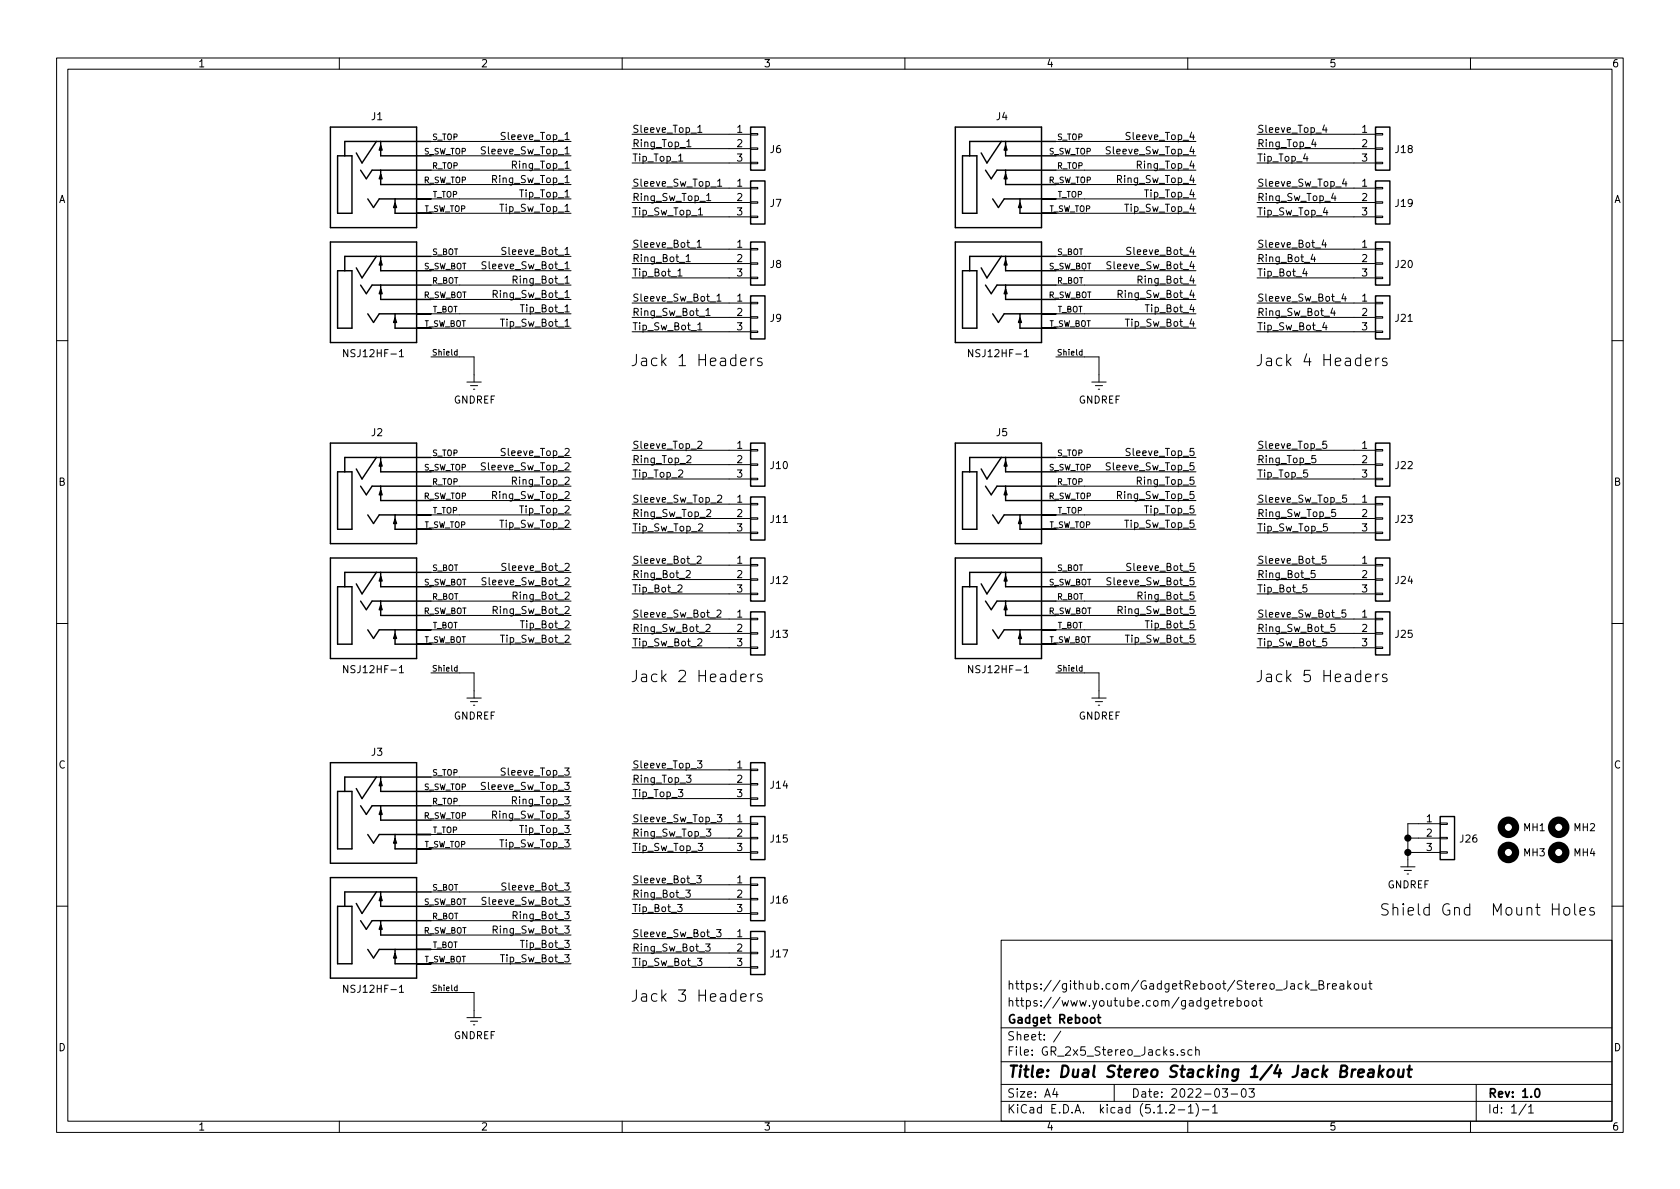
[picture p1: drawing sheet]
EESchema Schematic File Version 4
LIBS:GR_2x5_Stereo_Jacks-cache
EELAYER 29 0
EELAYER END
$Descr A4 11693 8268
encoding utf-8
Sheet 1 1
Title "Dual Stereo Stacking 1/4 Jack Breakout"
Date "2022-03-03"
Rev "1.0"
Comp "Gadget Reboot"
Comment1 "https://www.youtube.com/gadgetreboot"
Comment2 "https://github.com/GadgetReboot/Stereo_Jack_Breakout"
Comment3 ""
Comment4 ""
$EndDescr
$Comp
L Mechanical:MountingHole MH1
U 1 1
P 10500 5750
F 0 "MH1" H 10600 5750 50  0000 L CNN
F 1 "MountingHole" H 10600 5705 50  0001 L CNN
F 2 "MountingHole:MountingHole_3.2mm_M3" H 10500 5750 50  0001 C CNN
F 3 "~" H 10500 5750 50  0001 C CNN
	1    10500 5750
	1    0    0    -1  
$EndComp
$Comp
L Mechanical:MountingHole MH3
U 1 1
P 10500 5925
F 0 "MH3" H 10600 5925 50  0000 L CNN
F 1 "MountingHole" H 10600 5880 50  0001 L CNN
F 2 "MountingHole:MountingHole_3.2mm_M3" H 10500 5925 50  0001 C CNN
F 3 "~" H 10500 5925 50  0001 C CNN
	1    10500 5925
	1    0    0    -1  
$EndComp
$Comp
L Mechanical:MountingHole MH2
U 1 1
P 10850 5750
F 0 "MH2" H 10950 5750 50  0000 L CNN
F 1 "MountingHole" H 10950 5705 50  0001 L CNN
F 2 "MountingHole:MountingHole_3.2mm_M3" H 10850 5750 50  0001 C CNN
F 3 "~" H 10850 5750 50  0001 C CNN
	1    10850 5750
	1    0    0    -1  
$EndComp
$Comp
L Mechanical:MountingHole MH4
U 1 1
P 10850 5925
F 0 "MH4" H 10950 5925 50  0000 L CNN
F 1 "MountingHole" H 10950 5880 50  0001 L CNN
F 2 "MountingHole:MountingHole_3.2mm_M3" H 10850 5925 50  0001 C CNN
F 3 "~" H 10850 5925 50  0001 C CNN
	1    10850 5925
	1    0    0    -1  
$EndComp
Text Notes 10375 6375 0    79   ~ 0
Mount Holes
$Comp
L Connector_Generic:Conn_01x03 J6
U 1 1
P 5275 1025
F 0 "J6" H 5355 1021 50  0000 L CNN
F 1 "Conn_01x03" H 5355 976 50  0001 L CNN
F 2 "Connector_PinHeader_2.54mm:PinHeader_1x03_P2.54mm_Vertical" H 5275 1025 50  0001 C CNN
F 3 "~" H 5275 1025 50  0001 C CNN
	1    5275 1025
	1    0    0    -1  
$EndComp
Wire Wire Line
	4400 925  5075 925 
Text Label 4400 925  0    50   ~ 0
Sleeve_Top_1
Wire Wire Line
	4400 1125 5075 1125
Text Label 4400 1125 0    50   ~ 0
Tip_Top_1
Wire Wire Line
	4400 1025 5075 1025
Text Label 4400 1025 0    50   ~ 0
Ring_Top_1
$Comp
L Connector_Generic:Conn_01x03 J7
U 1 1
P 5275 1400
F 0 "J7" H 5355 1396 50  0000 L CNN
F 1 "Conn_01x03" H 5355 1351 50  0001 L CNN
F 2 "Connector_PinHeader_2.54mm:PinHeader_1x03_P2.54mm_Vertical" H 5275 1400 50  0001 C CNN
F 3 "~" H 5275 1400 50  0001 C CNN
	1    5275 1400
	1    0    0    -1  
$EndComp
$Comp
L Connector_Generic:Conn_01x03 J8
U 1 1
P 5275 1825
F 0 "J8" H 5355 1821 50  0000 L CNN
F 1 "Conn_01x03" H 5355 1776 50  0001 L CNN
F 2 "Connector_PinHeader_2.54mm:PinHeader_1x03_P2.54mm_Vertical" H 5275 1825 50  0001 C CNN
F 3 "~" H 5275 1825 50  0001 C CNN
	1    5275 1825
	1    0    0    -1  
$EndComp
$Comp
L Connector_Generic:Conn_01x03 J9
U 1 1
P 5275 2200
F 0 "J9" H 5355 2196 50  0000 L CNN
F 1 "Conn_01x03" H 5355 2151 50  0001 L CNN
F 2 "Connector_PinHeader_2.54mm:PinHeader_1x03_P2.54mm_Vertical" H 5275 2200 50  0001 C CNN
F 3 "~" H 5275 2200 50  0001 C CNN
	1    5275 2200
	1    0    0    -1  
$EndComp
Text Notes 5325 2550 2    79   ~ 0
Jack 1 Headers\n
$Comp
L Phone_Stereo_Stacking_NSJ12HF-1:NSJ12HF-1 J1
U 1 1
P 2600 1175
F 0 "J1" H 2625 1550 50  0000 C CNN
F 1 "NSJ12HF-1" H 2600 -100 50  0000 C CNN
F 2 "Phone_Stereo_Stacking_NSJ12HF-1" H 2850 1625 50  0001 L BNN
F 3 "" H 2600 1175 50  0001 L BNN
F 4 "15.7mm" H 2850 1725 50  0001 L BNN "MAXIMUM_PACKAGE_HEIGHT"
F 5 "Manufacturer Recommendations" H 2850 1575 50  0001 L BNN "STANDARD"
F 6 "1.0" H 2850 1775 50  0001 L BNN "PARTREV"
	1    2600 1175
	1    0    0    -1  
$EndComp
$Comp
L power:GNDREF #PWR01
U 1 1
P 3300 2600
F 0 "#PWR01" H 3300 2350 50  0001 C CNN
F 1 "GNDREF" H 3305 2427 50  0000 C CNN
F 2 "" H 3300 2600 50  0001 C CNN
F 3 "" H 3300 2600 50  0001 C CNN
	1    3300 2600
	1    0    0    -1  
$EndComp
Wire Wire Line
	3200 2475 3300 2475
Wire Wire Line
	3300 2475 3300 2600
Wire Wire Line
	4400 1300 5075 1300
Text Label 4400 1300 0    50   ~ 0
Sleeve_Sw_Top_1
Wire Wire Line
	4400 1500 5075 1500
Text Label 4400 1500 0    50   ~ 0
Tip_Sw_Top_1
Wire Wire Line
	4400 1400 5075 1400
Text Label 4400 1400 0    50   ~ 0
Ring_Sw_Top_1
Wire Wire Line
	4400 1725 5075 1725
Text Label 4400 1725 0    50   ~ 0
Sleeve_Bot_1
Wire Wire Line
	4400 1925 5075 1925
Text Label 4400 1925 0    50   ~ 0
Tip_Bot_1
Wire Wire Line
	4400 1825 5075 1825
Text Label 4400 1825 0    50   ~ 0
Ring_Bot_1
Wire Wire Line
	4400 2100 5075 2100
Text Label 4400 2100 0    50   ~ 0
Sleeve_Sw_Bot_1
Wire Wire Line
	4400 2300 5075 2300
Text Label 4400 2300 0    50   ~ 0
Tip_Sw_Bot_1
Wire Wire Line
	4400 2200 5075 2200
Text Label 4400 2200 0    50   ~ 0
Ring_Sw_Bot_1
Wire Wire Line
	3975 975  3200 975 
Text Label 3975 975  2    50   ~ 0
Sleeve_Top_1
Wire Wire Line
	3975 1375 3200 1375
Text Label 3975 1375 2    50   ~ 0
Tip_Top_1
Wire Wire Line
	3975 1175 3200 1175
Text Label 3975 1175 2    50   ~ 0
Ring_Top_1
Wire Wire Line
	3975 1075 3200 1075
Text Label 3975 1075 2    50   ~ 0
Sleeve_Sw_Top_1
Wire Wire Line
	3975 1475 3200 1475
Text Label 3975 1475 2    50   ~ 0
Tip_Sw_Top_1
Wire Wire Line
	3975 1275 3200 1275
Text Label 3975 1275 2    50   ~ 0
Ring_Sw_Top_1
Wire Wire Line
	3975 1775 3200 1775
Text Label 3975 1775 2    50   ~ 0
Sleeve_Bot_1
Wire Wire Line
	3975 2175 3200 2175
Text Label 3975 2175 2    50   ~ 0
Tip_Bot_1
Wire Wire Line
	3975 1975 3200 1975
Text Label 3975 1975 2    50   ~ 0
Ring_Bot_1
Wire Wire Line
	3975 1875 3200 1875
Text Label 3975 1875 2    50   ~ 0
Sleeve_Sw_Bot_1
Wire Wire Line
	3975 2275 3200 2275
Text Label 3975 2275 2    50   ~ 0
Tip_Sw_Bot_1
Wire Wire Line
	3975 2075 3200 2075
Text Label 3975 2075 2    50   ~ 0
Ring_Sw_Bot_1
$Comp
L Connector_Generic:Conn_01x03 J10
U 1 1
P 5275 3225
F 0 "J10" H 5355 3221 50  0000 L CNN
F 1 "Conn_01x03" H 5355 3176 50  0001 L CNN
F 2 "Connector_PinHeader_2.54mm:PinHeader_1x03_P2.54mm_Vertical" H 5275 3225 50  0001 C CNN
F 3 "~" H 5275 3225 50  0001 C CNN
	1    5275 3225
	1    0    0    -1  
$EndComp
Wire Wire Line
	4400 3125 5075 3125
Text Label 4400 3125 0    50   ~ 0
Sleeve_Top_2
Wire Wire Line
	4400 3325 5075 3325
Text Label 4400 3325 0    50   ~ 0
Tip_Top_2
Wire Wire Line
	4400 3225 5075 3225
Text Label 4400 3225 0    50   ~ 0
Ring_Top_2
$Comp
L Connector_Generic:Conn_01x03 J11
U 1 1
P 5275 3600
F 0 "J11" H 5355 3596 50  0000 L CNN
F 1 "Conn_01x03" H 5355 3551 50  0001 L CNN
F 2 "Connector_PinHeader_2.54mm:PinHeader_1x03_P2.54mm_Vertical" H 5275 3600 50  0001 C CNN
F 3 "~" H 5275 3600 50  0001 C CNN
	1    5275 3600
	1    0    0    -1  
$EndComp
$Comp
L Connector_Generic:Conn_01x03 J12
U 1 1
P 5275 4025
F 0 "J12" H 5355 4021 50  0000 L CNN
F 1 "Conn_01x03" H 5355 3976 50  0001 L CNN
F 2 "Connector_PinHeader_2.54mm:PinHeader_1x03_P2.54mm_Vertical" H 5275 4025 50  0001 C CNN
F 3 "~" H 5275 4025 50  0001 C CNN
	1    5275 4025
	1    0    0    -1  
$EndComp
$Comp
L Connector_Generic:Conn_01x03 J13
U 1 1
P 5275 4400
F 0 "J13" H 5355 4396 50  0000 L CNN
F 1 "Conn_01x03" H 5355 4351 50  0001 L CNN
F 2 "Connector_PinHeader_2.54mm:PinHeader_1x03_P2.54mm_Vertical" H 5275 4400 50  0001 C CNN
F 3 "~" H 5275 4400 50  0001 C CNN
	1    5275 4400
	1    0    0    -1  
$EndComp
Text Notes 5325 4750 2    79   ~ 0
Jack 2 Headers\n
$Comp
L Phone_Stereo_Stacking_NSJ12HF-1:NSJ12HF-1 J2
U 1 1
P 2600 3375
F 0 "J2" H 2625 3750 50  0000 C CNN
F 1 "NSJ12HF-1" H 2600 2100 50  0000 C CNN
F 2 "Phone_Stereo_Stacking_NSJ12HF-1" H 2850 3825 50  0001 L BNN
F 3 "" H 2600 3375 50  0001 L BNN
F 4 "15.7mm" H 2850 3925 50  0001 L BNN "MAXIMUM_PACKAGE_HEIGHT"
F 5 "Manufacturer Recommendations" H 2850 3775 50  0001 L BNN "STANDARD"
F 6 "1.0" H 2850 3975 50  0001 L BNN "PARTREV"
	1    2600 3375
	1    0    0    -1  
$EndComp
$Comp
L power:GNDREF #PWR02
U 1 1
P 3300 4800
F 0 "#PWR02" H 3300 4550 50  0001 C CNN
F 1 "GNDREF" H 3305 4627 50  0000 C CNN
F 2 "" H 3300 4800 50  0001 C CNN
F 3 "" H 3300 4800 50  0001 C CNN
	1    3300 4800
	1    0    0    -1  
$EndComp
Wire Wire Line
	3200 4675 3300 4675
Wire Wire Line
	3300 4675 3300 4800
Wire Wire Line
	4400 3500 5075 3500
Text Label 4400 3500 0    50   ~ 0
Sleeve_Sw_Top_2
Wire Wire Line
	4400 3700 5075 3700
Text Label 4400 3700 0    50   ~ 0
Tip_Sw_Top_2
Wire Wire Line
	4400 3600 5075 3600
Text Label 4400 3600 0    50   ~ 0
Ring_Sw_Top_2
Wire Wire Line
	4400 3925 5075 3925
Text Label 4400 3925 0    50   ~ 0
Sleeve_Bot_2
Wire Wire Line
	4400 4125 5075 4125
Text Label 4400 4125 0    50   ~ 0
Tip_Bot_2
Wire Wire Line
	4400 4025 5075 4025
Text Label 4400 4025 0    50   ~ 0
Ring_Bot_2
Wire Wire Line
	4400 4300 5075 4300
Text Label 4400 4300 0    50   ~ 0
Sleeve_Sw_Bot_2
Wire Wire Line
	4400 4500 5075 4500
Text Label 4400 4500 0    50   ~ 0
Tip_Sw_Bot_2
Wire Wire Line
	4400 4400 5075 4400
Text Label 4400 4400 0    50   ~ 0
Ring_Sw_Bot_2
Wire Wire Line
	3975 3175 3200 3175
Text Label 3975 3175 2    50   ~ 0
Sleeve_Top_2
Wire Wire Line
	3975 3575 3200 3575
Text Label 3975 3575 2    50   ~ 0
Tip_Top_2
Wire Wire Line
	3975 3375 3200 3375
Text Label 3975 3375 2    50   ~ 0
Ring_Top_2
Wire Wire Line
	3975 3275 3200 3275
Text Label 3975 3275 2    50   ~ 0
Sleeve_Sw_Top_2
Wire Wire Line
	3975 3675 3200 3675
Text Label 3975 3675 2    50   ~ 0
Tip_Sw_Top_2
Wire Wire Line
	3975 3475 3200 3475
Text Label 3975 3475 2    50   ~ 0
Ring_Sw_Top_2
Wire Wire Line
	3975 3975 3200 3975
Text Label 3975 3975 2    50   ~ 0
Sleeve_Bot_2
Wire Wire Line
	3975 4375 3200 4375
Text Label 3975 4375 2    50   ~ 0
Tip_Bot_2
Wire Wire Line
	3975 4175 3200 4175
Text Label 3975 4175 2    50   ~ 0
Ring_Bot_2
Wire Wire Line
	3975 4075 3200 4075
Text Label 3975 4075 2    50   ~ 0
Sleeve_Sw_Bot_2
Wire Wire Line
	3975 4475 3200 4475
Text Label 3975 4475 2    50   ~ 0
Tip_Sw_Bot_2
Wire Wire Line
	3975 4275 3200 4275
Text Label 3975 4275 2    50   ~ 0
Ring_Sw_Bot_2
$Comp
L Connector_Generic:Conn_01x03 J18
U 1 1
P 9625 1025
F 0 "J18" H 9705 1021 50  0000 L CNN
F 1 "Conn_01x03" H 9705 976 50  0001 L CNN
F 2 "Connector_PinHeader_2.54mm:PinHeader_1x03_P2.54mm_Vertical" H 9625 1025 50  0001 C CNN
F 3 "~" H 9625 1025 50  0001 C CNN
	1    9625 1025
	1    0    0    -1  
$EndComp
Wire Wire Line
	8750 925  9425 925 
Text Label 8750 925  0    50   ~ 0
Sleeve_Top_4
Wire Wire Line
	8750 1125 9425 1125
Text Label 8750 1125 0    50   ~ 0
Tip_Top_4
Wire Wire Line
	8750 1025 9425 1025
Text Label 8750 1025 0    50   ~ 0
Ring_Top_4
$Comp
L Connector_Generic:Conn_01x03 J19
U 1 1
P 9625 1400
F 0 "J19" H 9705 1396 50  0000 L CNN
F 1 "Conn_01x03" H 9705 1351 50  0001 L CNN
F 2 "Connector_PinHeader_2.54mm:PinHeader_1x03_P2.54mm_Vertical" H 9625 1400 50  0001 C CNN
F 3 "~" H 9625 1400 50  0001 C CNN
	1    9625 1400
	1    0    0    -1  
$EndComp
$Comp
L Connector_Generic:Conn_01x03 J20
U 1 1
P 9625 1825
F 0 "J20" H 9705 1821 50  0000 L CNN
F 1 "Conn_01x03" H 9705 1776 50  0001 L CNN
F 2 "Connector_PinHeader_2.54mm:PinHeader_1x03_P2.54mm_Vertical" H 9625 1825 50  0001 C CNN
F 3 "~" H 9625 1825 50  0001 C CNN
	1    9625 1825
	1    0    0    -1  
$EndComp
$Comp
L Connector_Generic:Conn_01x03 J21
U 1 1
P 9625 2200
F 0 "J21" H 9705 2196 50  0000 L CNN
F 1 "Conn_01x03" H 9705 2151 50  0001 L CNN
F 2 "Connector_PinHeader_2.54mm:PinHeader_1x03_P2.54mm_Vertical" H 9625 2200 50  0001 C CNN
F 3 "~" H 9625 2200 50  0001 C CNN
	1    9625 2200
	1    0    0    -1  
$EndComp
Text Notes 9675 2550 2    79   ~ 0
Jack 4 Headers\n
$Comp
L Phone_Stereo_Stacking_NSJ12HF-1:NSJ12HF-1 J4
U 1 1
P 6950 1175
F 0 "J4" H 6975 1550 50  0000 C CNN
F 1 "NSJ12HF-1" H 6950 -100 50  0000 C CNN
F 2 "Phone_Stereo_Stacking_NSJ12HF-1" H 7200 1625 50  0001 L BNN
F 3 "" H 6950 1175 50  0001 L BNN
F 4 "15.7mm" H 7200 1725 50  0001 L BNN "MAXIMUM_PACKAGE_HEIGHT"
F 5 "Manufacturer Recommendations" H 7200 1575 50  0001 L BNN "STANDARD"
F 6 "1.0" H 7200 1775 50  0001 L BNN "PARTREV"
	1    6950 1175
	1    0    0    -1  
$EndComp
$Comp
L power:GNDREF #PWR04
U 1 1
P 7650 2600
F 0 "#PWR04" H 7650 2350 50  0001 C CNN
F 1 "GNDREF" H 7655 2427 50  0000 C CNN
F 2 "" H 7650 2600 50  0001 C CNN
F 3 "" H 7650 2600 50  0001 C CNN
	1    7650 2600
	1    0    0    -1  
$EndComp
Wire Wire Line
	7550 2475 7650 2475
Wire Wire Line
	7650 2475 7650 2600
Wire Wire Line
	8750 1300 9425 1300
Text Label 8750 1300 0    50   ~ 0
Sleeve_Sw_Top_4
Wire Wire Line
	8750 1500 9425 1500
Text Label 8750 1500 0    50   ~ 0
Tip_Sw_Top_4
Wire Wire Line
	8750 1400 9425 1400
Text Label 8750 1400 0    50   ~ 0
Ring_Sw_Top_4
Wire Wire Line
	8750 1725 9425 1725
Text Label 8750 1725 0    50   ~ 0
Sleeve_Bot_4
Wire Wire Line
	8750 1925 9425 1925
Text Label 8750 1925 0    50   ~ 0
Tip_Bot_4
Wire Wire Line
	8750 1825 9425 1825
Text Label 8750 1825 0    50   ~ 0
Ring_Bot_4
Wire Wire Line
	8750 2100 9425 2100
Text Label 8750 2100 0    50   ~ 0
Sleeve_Sw_Bot_4
Wire Wire Line
	8750 2300 9425 2300
Text Label 8750 2300 0    50   ~ 0
Tip_Sw_Bot_4
Wire Wire Line
	8750 2200 9425 2200
Text Label 8750 2200 0    50   ~ 0
Ring_Sw_Bot_4
Wire Wire Line
	8325 975  7550 975 
Text Label 8325 975  2    50   ~ 0
Sleeve_Top_4
Wire Wire Line
	8325 1375 7550 1375
Text Label 8325 1375 2    50   ~ 0
Tip_Top_4
Wire Wire Line
	8325 1175 7550 1175
Text Label 8325 1175 2    50   ~ 0
Ring_Top_4
Wire Wire Line
	8325 1075 7550 1075
Text Label 8325 1075 2    50   ~ 0
Sleeve_Sw_Top_4
Wire Wire Line
	8325 1475 7550 1475
Text Label 8325 1475 2    50   ~ 0
Tip_Sw_Top_4
Wire Wire Line
	8325 1275 7550 1275
Text Label 8325 1275 2    50   ~ 0
Ring_Sw_Top_4
Wire Wire Line
	8325 1775 7550 1775
Text Label 8325 1775 2    50   ~ 0
Sleeve_Bot_4
Wire Wire Line
	8325 2175 7550 2175
Text Label 8325 2175 2    50   ~ 0
Tip_Bot_4
Wire Wire Line
	8325 1975 7550 1975
Text Label 8325 1975 2    50   ~ 0
Ring_Bot_4
Wire Wire Line
	8325 1875 7550 1875
Text Label 8325 1875 2    50   ~ 0
Sleeve_Sw_Bot_4
Wire Wire Line
	8325 2275 7550 2275
Text Label 8325 2275 2    50   ~ 0
Tip_Sw_Bot_4
Wire Wire Line
	8325 2075 7550 2075
Text Label 8325 2075 2    50   ~ 0
Ring_Sw_Bot_4
$Comp
L Connector_Generic:Conn_01x03 J22
U 1 1
P 9625 3225
F 0 "J22" H 9705 3221 50  0000 L CNN
F 1 "Conn_01x03" H 9705 3176 50  0001 L CNN
F 2 "Connector_PinHeader_2.54mm:PinHeader_1x03_P2.54mm_Vertical" H 9625 3225 50  0001 C CNN
F 3 "~" H 9625 3225 50  0001 C CNN
	1    9625 3225
	1    0    0    -1  
$EndComp
Wire Wire Line
	8750 3125 9425 3125
Text Label 8750 3125 0    50   ~ 0
Sleeve_Top_5
Wire Wire Line
	8750 3325 9425 3325
Text Label 8750 3325 0    50   ~ 0
Tip_Top_5
Wire Wire Line
	8750 3225 9425 3225
Text Label 8750 3225 0    50   ~ 0
Ring_Top_5
$Comp
L Connector_Generic:Conn_01x03 J23
U 1 1
P 9625 3600
F 0 "J23" H 9705 3596 50  0000 L CNN
F 1 "Conn_01x03" H 9705 3551 50  0001 L CNN
F 2 "Connector_PinHeader_2.54mm:PinHeader_1x03_P2.54mm_Vertical" H 9625 3600 50  0001 C CNN
F 3 "~" H 9625 3600 50  0001 C CNN
	1    9625 3600
	1    0    0    -1  
$EndComp
$Comp
L Connector_Generic:Conn_01x03 J24
U 1 1
P 9625 4025
F 0 "J24" H 9705 4021 50  0000 L CNN
F 1 "Conn_01x03" H 9705 3976 50  0001 L CNN
F 2 "Connector_PinHeader_2.54mm:PinHeader_1x03_P2.54mm_Vertical" H 9625 4025 50  0001 C CNN
F 3 "~" H 9625 4025 50  0001 C CNN
	1    9625 4025
	1    0    0    -1  
$EndComp
$Comp
L Connector_Generic:Conn_01x03 J25
U 1 1
P 9625 4400
F 0 "J25" H 9705 4396 50  0000 L CNN
F 1 "Conn_01x03" H 9705 4351 50  0001 L CNN
F 2 "Connector_PinHeader_2.54mm:PinHeader_1x03_P2.54mm_Vertical" H 9625 4400 50  0001 C CNN
F 3 "~" H 9625 4400 50  0001 C CNN
	1    9625 4400
	1    0    0    -1  
$EndComp
Text Notes 9675 4750 2    79   ~ 0
Jack 5 Headers\n
$Comp
L Phone_Stereo_Stacking_NSJ12HF-1:NSJ12HF-1 J5
U 1 1
P 6950 3375
F 0 "J5" H 6975 3750 50  0000 C CNN
F 1 "NSJ12HF-1" H 6950 2100 50  0000 C CNN
F 2 "Phone_Stereo_Stacking_NSJ12HF-1" H 7200 3825 50  0001 L BNN
F 3 "" H 6950 3375 50  0001 L BNN
F 4 "15.7mm" H 7200 3925 50  0001 L BNN "MAXIMUM_PACKAGE_HEIGHT"
F 5 "Manufacturer Recommendations" H 7200 3775 50  0001 L BNN "STANDARD"
F 6 "1.0" H 7200 3975 50  0001 L BNN "PARTREV"
	1    6950 3375
	1    0    0    -1  
$EndComp
$Comp
L power:GNDREF #PWR05
U 1 1
P 7650 4800
F 0 "#PWR05" H 7650 4550 50  0001 C CNN
F 1 "GNDREF" H 7655 4627 50  0000 C CNN
F 2 "" H 7650 4800 50  0001 C CNN
F 3 "" H 7650 4800 50  0001 C CNN
	1    7650 4800
	1    0    0    -1  
$EndComp
Wire Wire Line
	7550 4675 7650 4675
Wire Wire Line
	7650 4675 7650 4800
Wire Wire Line
	8750 3500 9425 3500
Text Label 8750 3500 0    50   ~ 0
Sleeve_Sw_Top_5
Wire Wire Line
	8750 3700 9425 3700
Text Label 8750 3700 0    50   ~ 0
Tip_Sw_Top_5
Wire Wire Line
	8750 3600 9425 3600
Text Label 8750 3600 0    50   ~ 0
Ring_Sw_Top_5
Wire Wire Line
	8750 3925 9425 3925
Text Label 8750 3925 0    50   ~ 0
Sleeve_Bot_5
Wire Wire Line
	8750 4125 9425 4125
Text Label 8750 4125 0    50   ~ 0
Tip_Bot_5
Wire Wire Line
	8750 4025 9425 4025
Text Label 8750 4025 0    50   ~ 0
Ring_Bot_5
Wire Wire Line
	8750 4300 9425 4300
Text Label 8750 4300 0    50   ~ 0
Sleeve_Sw_Bot_5
Wire Wire Line
	8750 4500 9425 4500
Text Label 8750 4500 0    50   ~ 0
Tip_Sw_Bot_5
Wire Wire Line
	8750 4400 9425 4400
Text Label 8750 4400 0    50   ~ 0
Ring_Sw_Bot_5
Wire Wire Line
	8325 3175 7550 3175
Text Label 8325 3175 2    50   ~ 0
Sleeve_Top_5
Wire Wire Line
	8325 3575 7550 3575
Text Label 8325 3575 2    50   ~ 0
Tip_Top_5
Wire Wire Line
	8325 3375 7550 3375
Text Label 8325 3375 2    50   ~ 0
Ring_Top_5
Wire Wire Line
	8325 3275 7550 3275
Text Label 8325 3275 2    50   ~ 0
Sleeve_Sw_Top_5
Wire Wire Line
	8325 3675 7550 3675
Text Label 8325 3675 2    50   ~ 0
Tip_Sw_Top_5
Wire Wire Line
	8325 3475 7550 3475
Text Label 8325 3475 2    50   ~ 0
Ring_Sw_Top_5
Wire Wire Line
	8325 3975 7550 3975
Text Label 8325 3975 2    50   ~ 0
Sleeve_Bot_5
Wire Wire Line
	8325 4375 7550 4375
Text Label 8325 4375 2    50   ~ 0
Tip_Bot_5
Wire Wire Line
	8325 4175 7550 4175
Text Label 8325 4175 2    50   ~ 0
Ring_Bot_5
Wire Wire Line
	8325 4075 7550 4075
Text Label 8325 4075 2    50   ~ 0
Sleeve_Sw_Bot_5
Wire Wire Line
	8325 4475 7550 4475
Text Label 8325 4475 2    50   ~ 0
Tip_Sw_Bot_5
Wire Wire Line
	8325 4275 7550 4275
Text Label 8325 4275 2    50   ~ 0
Ring_Sw_Bot_5
$Comp
L Connector_Generic:Conn_01x03 J14
U 1 1
P 5275 5450
F 0 "J14" H 5355 5446 50  0000 L CNN
F 1 "Conn_01x03" H 5355 5401 50  0001 L CNN
F 2 "Connector_PinHeader_2.54mm:PinHeader_1x03_P2.54mm_Vertical" H 5275 5450 50  0001 C CNN
F 3 "~" H 5275 5450 50  0001 C CNN
	1    5275 5450
	1    0    0    -1  
$EndComp
Wire Wire Line
	4400 5350 5075 5350
Text Label 4400 5350 0    50   ~ 0
Sleeve_Top_3
Wire Wire Line
	4400 5550 5075 5550
Text Label 4400 5550 0    50   ~ 0
Tip_Top_3
Wire Wire Line
	4400 5450 5075 5450
Text Label 4400 5450 0    50   ~ 0
Ring_Top_3
$Comp
L Connector_Generic:Conn_01x03 J15
U 1 1
P 5275 5825
F 0 "J15" H 5355 5821 50  0000 L CNN
F 1 "Conn_01x03" H 5355 5776 50  0001 L CNN
F 2 "Connector_PinHeader_2.54mm:PinHeader_1x03_P2.54mm_Vertical" H 5275 5825 50  0001 C CNN
F 3 "~" H 5275 5825 50  0001 C CNN
	1    5275 5825
	1    0    0    -1  
$EndComp
$Comp
L Connector_Generic:Conn_01x03 J16
U 1 1
P 5275 6250
F 0 "J16" H 5355 6246 50  0000 L CNN
F 1 "Conn_01x03" H 5355 6201 50  0001 L CNN
F 2 "Connector_PinHeader_2.54mm:PinHeader_1x03_P2.54mm_Vertical" H 5275 6250 50  0001 C CNN
F 3 "~" H 5275 6250 50  0001 C CNN
	1    5275 6250
	1    0    0    -1  
$EndComp
$Comp
L Connector_Generic:Conn_01x03 J17
U 1 1
P 5275 6625
F 0 "J17" H 5355 6621 50  0000 L CNN
F 1 "Conn_01x03" H 5355 6576 50  0001 L CNN
F 2 "Connector_PinHeader_2.54mm:PinHeader_1x03_P2.54mm_Vertical" H 5275 6625 50  0001 C CNN
F 3 "~" H 5275 6625 50  0001 C CNN
	1    5275 6625
	1    0    0    -1  
$EndComp
Text Notes 5325 6975 2    79   ~ 0
Jack 3 Headers\n
$Comp
L Phone_Stereo_Stacking_NSJ12HF-1:NSJ12HF-1 J3
U 1 1
P 2600 5600
F 0 "J3" H 2625 5975 50  0000 C CNN
F 1 "NSJ12HF-1" H 2600 4325 50  0000 C CNN
F 2 "Phone_Stereo_Stacking_NSJ12HF-1" H 2850 6050 50  0001 L BNN
F 3 "" H 2600 5600 50  0001 L BNN
F 4 "15.7mm" H 2850 6150 50  0001 L BNN "MAXIMUM_PACKAGE_HEIGHT"
F 5 "Manufacturer Recommendations" H 2850 6000 50  0001 L BNN "STANDARD"
F 6 "1.0" H 2850 6200 50  0001 L BNN "PARTREV"
	1    2600 5600
	1    0    0    -1  
$EndComp
$Comp
L power:GNDREF #PWR03
U 1 1
P 3300 7025
F 0 "#PWR03" H 3300 6775 50  0001 C CNN
F 1 "GNDREF" H 3305 6852 50  0000 C CNN
F 2 "" H 3300 7025 50  0001 C CNN
F 3 "" H 3300 7025 50  0001 C CNN
	1    3300 7025
	1    0    0    -1  
$EndComp
Wire Wire Line
	3200 6900 3300 6900
Wire Wire Line
	3300 6900 3300 7025
Wire Wire Line
	4400 5725 5075 5725
Text Label 4400 5725 0    50   ~ 0
Sleeve_Sw_Top_3
Wire Wire Line
	4400 5925 5075 5925
Text Label 4400 5925 0    50   ~ 0
Tip_Sw_Top_3
Wire Wire Line
	4400 5825 5075 5825
Text Label 4400 5825 0    50   ~ 0
Ring_Sw_Top_3
Wire Wire Line
	4400 6150 5075 6150
Text Label 4400 6150 0    50   ~ 0
Sleeve_Bot_3
Wire Wire Line
	4400 6350 5075 6350
Text Label 4400 6350 0    50   ~ 0
Tip_Bot_3
Wire Wire Line
	4400 6250 5075 6250
Text Label 4400 6250 0    50   ~ 0
Ring_Bot_3
Wire Wire Line
	4400 6525 5075 6525
Text Label 4400 6525 0    50   ~ 0
Sleeve_Sw_Bot_3
Wire Wire Line
	4400 6725 5075 6725
Text Label 4400 6725 0    50   ~ 0
Tip_Sw_Bot_3
Wire Wire Line
	4400 6625 5075 6625
Text Label 4400 6625 0    50   ~ 0
Ring_Sw_Bot_3
Wire Wire Line
	3975 5400 3200 5400
Text Label 3975 5400 2    50   ~ 0
Sleeve_Top_3
Wire Wire Line
	3975 5800 3200 5800
Text Label 3975 5800 2    50   ~ 0
Tip_Top_3
Wire Wire Line
	3975 5600 3200 5600
Text Label 3975 5600 2    50   ~ 0
Ring_Top_3
Wire Wire Line
	3975 5500 3200 5500
Text Label 3975 5500 2    50   ~ 0
Sleeve_Sw_Top_3
Wire Wire Line
	3975 5900 3200 5900
Text Label 3975 5900 2    50   ~ 0
Tip_Sw_Top_3
Wire Wire Line
	3975 5700 3200 5700
Text Label 3975 5700 2    50   ~ 0
Ring_Sw_Top_3
Wire Wire Line
	3975 6200 3200 6200
Text Label 3975 6200 2    50   ~ 0
Sleeve_Bot_3
Wire Wire Line
	3975 6600 3200 6600
Text Label 3975 6600 2    50   ~ 0
Tip_Bot_3
Wire Wire Line
	3975 6400 3200 6400
Text Label 3975 6400 2    50   ~ 0
Ring_Bot_3
Wire Wire Line
	3975 6300 3200 6300
Text Label 3975 6300 2    50   ~ 0
Sleeve_Sw_Bot_3
Wire Wire Line
	3975 6700 3200 6700
Text Label 3975 6700 2    50   ~ 0
Tip_Sw_Bot_3
Wire Wire Line
	3975 6500 3200 6500
Text Label 3975 6500 2    50   ~ 0
Ring_Sw_Bot_3
$Comp
L Connector_Generic:Conn_01x03 J26
U 1 1
P 10075 5825
F 0 "J26" H 10155 5821 50  0000 L CNN
F 1 "Conn_01x03" H 10155 5776 50  0001 L CNN
F 2 "Connector_PinHeader_2.54mm:PinHeader_1x03_P2.54mm_Vertical" H 10075 5825 50  0001 C CNN
F 3 "~" H 10075 5825 50  0001 C CNN
	1    10075 5825
	1    0    0    -1  
$EndComp
$Comp
L power:GNDREF #PWR06
U 1 1
P 9800 5975
F 0 "#PWR06" H 9800 5725 50  0001 C CNN
F 1 "GNDREF" H 9805 5802 50  0000 C CNN
F 2 "" H 9800 5975 50  0001 C CNN
F 3 "" H 9800 5975 50  0001 C CNN
	1    9800 5975
	1    0    0    -1  
$EndComp
Wire Wire Line
	9875 5925 9800 5925
Wire Wire Line
	9800 5925 9800 5975
Wire Wire Line
	9875 5825 9800 5825
Wire Wire Line
	9800 5825 9800 5925
Connection ~ 9800 5925
Wire Wire Line
	9875 5725 9800 5725
Wire Wire Line
	9800 5725 9800 5825
Connection ~ 9800 5825
Text Notes 9600 6375 0    79   ~ 0
Shield Gnd\n
$EndSCHEMATC
